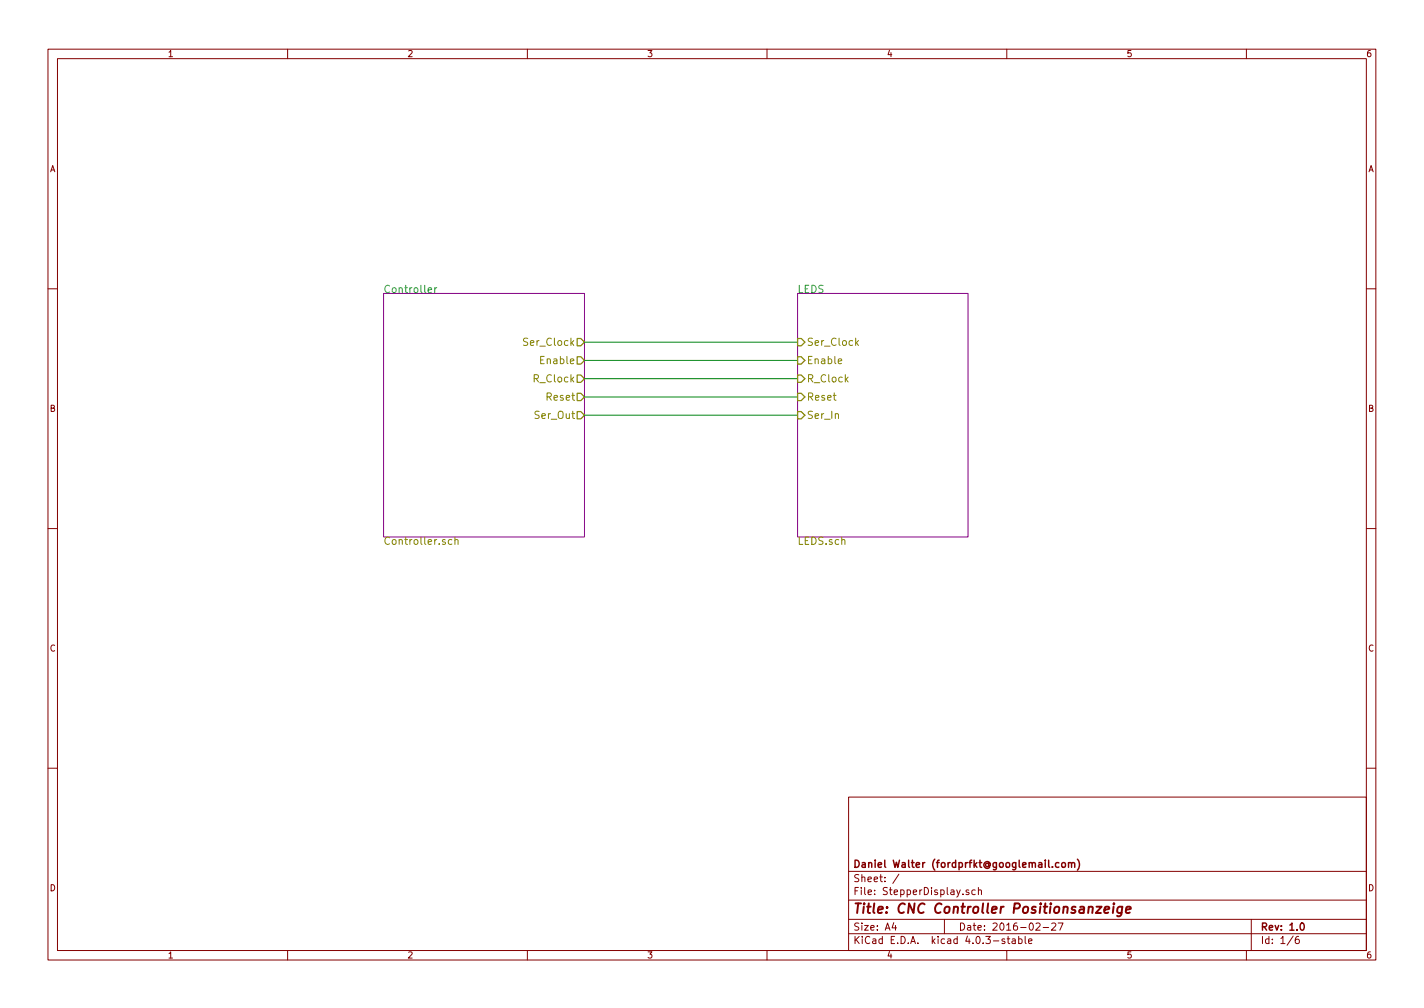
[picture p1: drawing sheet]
EESchema Schematic File Version 2
LIBS:StepperDisplay-rescue
LIBS:power
LIBS:device
LIBS:transistors
LIBS:conn
LIBS:linear
LIBS:regul
LIBS:74xx
LIBS:cmos4000
LIBS:adc-dac
LIBS:memory
LIBS:xilinx
LIBS:microcontrollers
LIBS:dsp
LIBS:analog_switches
LIBS:motorola
LIBS:texas
LIBS:intel
LIBS:audio
LIBS:interface
LIBS:digital-audio
LIBS:philips
LIBS:display
LIBS:cypress
LIBS:siliconi
LIBS:opto
LIBS:atmel
LIBS:contrib
LIBS:valves
LIBS:ULN280xA
LIBS:w_device
LIBS:StepperDisplay-cache
EELAYER 25 0
EELAYER END
$Descr A4 11693 8268
encoding utf-8
Sheet 1 6
Title "CNC Controller Positionsanzeige"
Date "2016-02-27"
Rev "1.0"
Comp "Daniel Walter (fordprfkt@googlemail.com)"
Comment1 ""
Comment2 ""
Comment3 ""
Comment4 ""
$EndDescr
$Sheet
S 3150 2400 1650 2000
U 558FF462
F0 "Controller" 60
F1 "Controller.sch" 60
F2 "Ser_Out" O R 4800 3400 60 
F3 "Ser_Clock" O R 4800 2800 60 
F4 "Enable" O R 4800 2950 60 
F5 "R_Clock" O R 4800 3100 60 
F6 "Reset" O R 4800 3250 60 
$EndSheet
Wire Wire Line
	4800 2800 6550 2800
Wire Wire Line
	4800 2950 6550 2950
Wire Wire Line
	4800 3100 6550 3100
Wire Wire Line
	4800 3250 6550 3250
Wire Wire Line
	4800 3400 6550 3400
$Sheet
S 6550 2400 1400 2000
U 57CDDE48
F0 "LEDS" 60
F1 "LEDS.sch" 60
F2 "Ser_In" I L 6550 3400 60 
F3 "Ser_Clock" I L 6550 2800 60 
F4 "Enable" I L 6550 2950 60 
F5 "Reset" I L 6550 3250 60 
F6 "R_Clock" I L 6550 3100 60 
$EndSheet
$EndSCHEMATC
